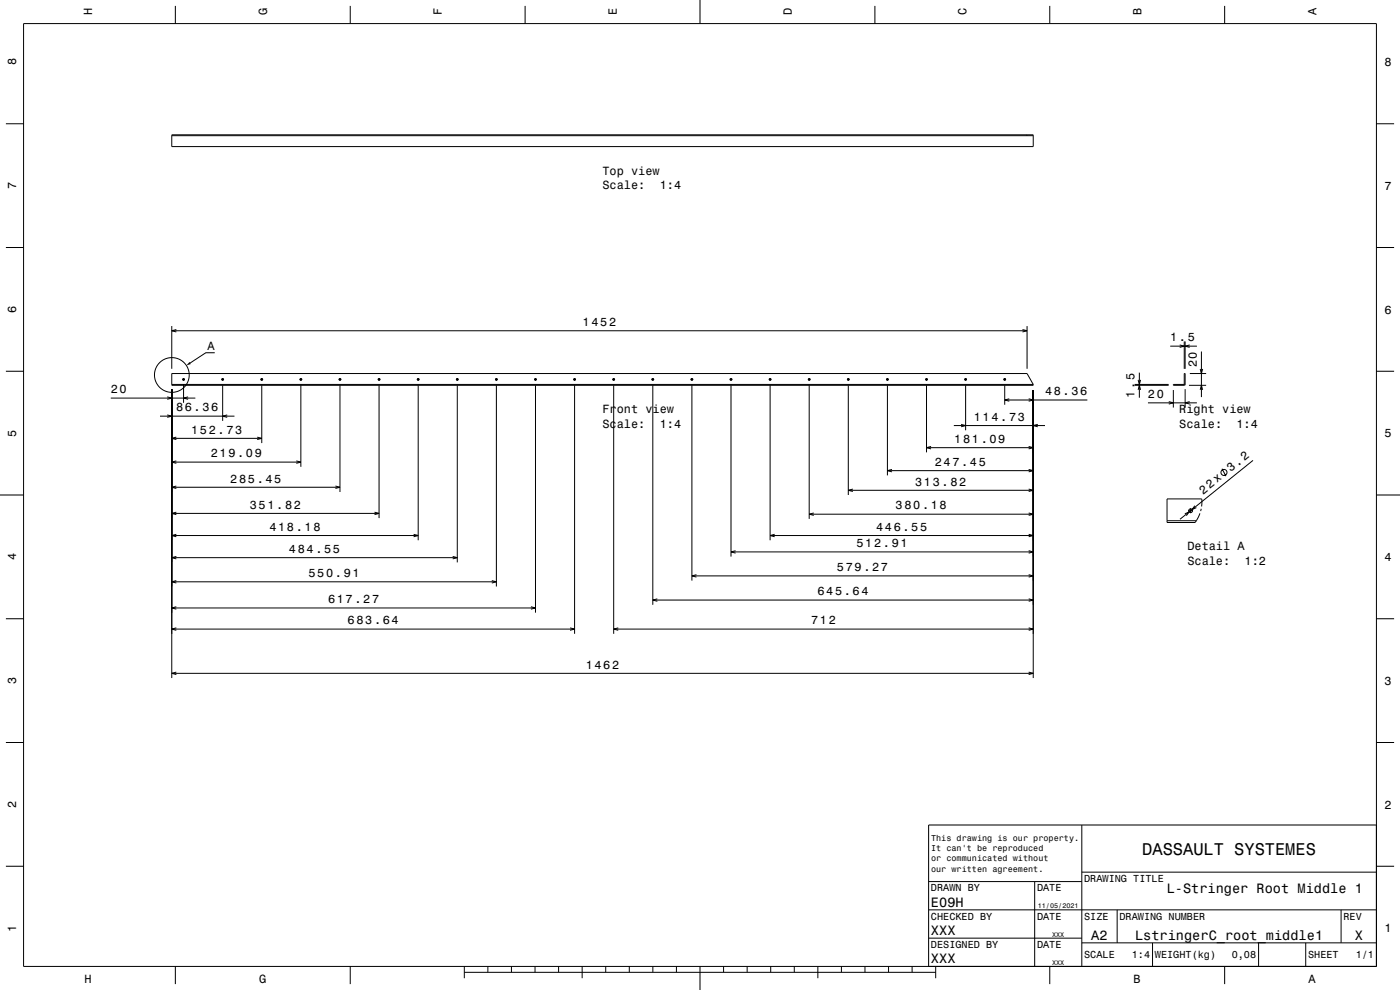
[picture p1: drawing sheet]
<svg xmlns="http://www.w3.org/2000/svg" width="594mm" height="420mm" viewBox="0 0 594 420" stroke-linecap="round" stroke-linejoin="round" font-family="sans-serif">
<g fill="none" stroke="#000" stroke-width=".42">
<path d="M10 10h574v400h-574zM74.4 2.5v7.5M148.6 2.5v7.5M222.8 2.5v7.5M297 0v10M371.2 2.5v7.5M445.4 2.5v7.5M519.6 2.5v7.5M2.5 52.5h7.5M72.9 57.2h365.5v5h-365.5zM72.9 57.6h365.5M435.8 57.2v.4"/>
<path d="M584 52.5h7.5M2.5 105h7.5M584 105h7.5M72.9 138.3v18.2M74.8 139.8l-1.9 .5 1.9 .5M433.8 139.8l2 .5-2 .5M435.8 138.3v18.2M2.5 157.5h7.5M72.9 158.5h362.9l2.6 5h-365.5zM72.9 140.3h362.9M91.1 149.6h-3.8l-6.6 4.4M483.4 158.1v10.6"/>
<path d="M496.5 146.9h11.3M500.5 146.3l2 .6-2 .5M502.5 144.9v11.6M502.8 144.9v11.6M504.8 146.3l-2 .6 2 .5M504.8 158.5h6.9M509.2 156.5l.5 2 .6-2M509.7 149.1v19.4M584 157.5h7.5M47 168.9h35.9M67.9 176.5h31.6M71 168.4l1.9 .5-1.9 .5"/>
<path d="M71 176l1.9 .5-1.9 .6M72.9 165.1v122.6M72.9 163.1h365.5M77.4 161h1M77.9 160.4v1.1M77.9 163v7.9M79.8 168.4l-1.9 .5 1.9 .5M94 161h1M94.5 160.4v1.1M94.5 163.5v15M96.4 176l-1.9 .5 1.9 .6M110.5 161h1.1"/>
<path d="M111.1 160.4v1.1M111.1 163.5v24.5M127.1 161h1.1M127.7 160.4v1.1M127.7 163.5v34.5M143.7 161h1.1M144.2 160.4v1.1M144.2 163.5v45.2M160.3 161h1.1M160.8 160.4v1.1M160.8 163.5v56.3M176.9 161h1"/>
<path d="M177.4 160.4v1.1M177.4 163.5v65.7M193.5 161h1M194 160.4v1.1M194 163.5v75.1M210.1 161h1M210.6 160.4v1.1M210.6 163.5v85.3M226.7 161h1M227.2 160.4v1.1M227.2 163.5v96.4M243.3 161h1"/>
<path d="M243.8 160.4v1.1M243.8 163.5v105.4M259.9 161h1M260.4 160.4v1.1M260.4 163.5v105.4M276.5 161h1M277 160.4v1.1M277 163.5v93.1M293 161h1.1M293.6 160.4v1.1M293.6 163.5v82.8M309.6 161h1.1"/>
<path d="M310.2 160.4v1.1M310.2 163.5v72.6M326.2 161h1.1M326.7 160.4v1.1M326.7 163.5v65.7M342.8 161h1.1M343.3 160.4v1.1M343.3 163.5v56.6M359.4 161h1M359.9 160.4v1.1M359.9 163.5v46.5M376 161h1"/>
<path d="M376.5 160.4v1.1M376.5 163.5v38.2M392.6 161h1M393.1 160.4v1.1M393.1 163.5v28.4M409.2 161h1M409.7 160.4v1.1M409.7 163.5v19M425.8 161h1M426.3 160.4v1.1M426.3 163.5v8.2M426.3 169.7h35.1"/>
<path d="M428.2 169.2l-1.9 .5 1.9 .5M436.4 169.2l2 .5-2 .5M438.4 165.5v122.2M481.4 163.5h14.4M481.4 163.1h14.4M482.9 165.4l.5-1.9 .5 1.9M482.9 161.2l.5 1.9 .5-1.9M487.1 170.9h20.7M495.9 170.4l1.9 .5-1.9 .5M497.8 163.1h5l-.3 .4h-4.7zM497.8 165.5v7.4M502.5 163.1v-4.6h.3v4.6"/>
<path d="M502.8 165.1v7.8M504.5 163.5h7.2M504.8 170.4l-2 .5 2 .5M509.2 165.4l.5-1.9 .6 1.9M72.9 186h38.2M72.9 196h54.8M74.8 185.5l-1.9 .5 1.9 .5M74.8 195.5l-1.9 .5 1.9 .6M109.1 185.5l2 .5-2 .5M125.7 195.5l2 .5-2 .6M376.5 199.7h61.9M378.4 199.2l-1.9 .5 1.9 .5"/>
<path d="M393.1 189.9h45.3M395 189.4l-1.9 .5 1.9 .5M404.7 180.5h38.7M407.8 180l1.9 .5-1.9 .6M436.4 189.4l2 .5-2 .5M436.4 199.2l2 .5-2 .5M440.3 180l-1.9 .5 1.9 .6M518.5 198.9l1.6 3.1M531.6 195.3l-31 25M0 210h10M72.9 206.7h71.3M72.9 217.8h87.9"/>
<path d="M74.8 206.2l-1.9 .5 1.9 .5M74.8 217.3l-1.9 .5 1.9 .5M142.3 206.2l1.9 .5-1.9 .5M158.9 217.3l1.9 .5-1.9 .5M343.3 218.1h95.1M345.3 217.6l-2 .5 2 .6M359.9 208h78.5M361.9 207.5l-2 .5 2 .5M436.4 207.5l2 .5-2 .5M436.4 217.6l2 .5-2 .6M502.7 218l1.8-.8-1.1 1.6M504.1 216.7h2.1"/>
<path d="M505.2 215.6v2.1M507 214.5l-1.2 1.7 1.8-.8M509.1 217.8l-1.5 3.1M509.7 215.9l-.3 .9M509.8 214.9l.1-3.2h-14.7v10h11.9l.5-.8M584 210h10M72.9 227.2h104.5M72.9 236.6h121.1M74.8 226.7l-1.9 .5 1.9 .5M74.8 236.1l-1.9 .5 1.9 .5M175.5 226.7l1.9 .5-1.9 .5M192.1 236.1l1.9 .5-1.9 .5"/>
<path d="M310.2 234.1h128.2M312.1 233.6l-1.9 .5 1.9 .6M326.7 227.2h111.7M328.7 226.7l-2 .5 2 .5M436.4 226.7l2 .5-2 .5M436.4 233.6l2 .5-2 .6M495.2 220.9h12.4M72.9 246.8h137.7M72.9 257.9h154.3M74.8 246.3l-1.9 .5 1.9 .5M74.8 257.4l-1.9 .5 1.9 .5M208.7 246.3l1.9 .5-1.9 .5"/>
<path d="M225.3 257.4l1.9 .5-1.9 .5M277 254.6h161.4M278.9 254.1l-1.9 .5 1.9 .5M293.6 244.3h144.8M295.5 243.8l-1.9 .5 1.9 .5M436.4 243.8l2 .5-2 .5M436.4 254.1l2 .5-2 .5M2.5 262.5h7.5M72.9 266.9h170.9M74.8 266.4l-1.9 .5 1.9 .5M241.9 266.4l1.9 .5-1.9 .5M260.4 266.9h178"/>
<path d="M262.3 266.4l-1.9 .5 1.9 .5M436.4 266.4l2 .5-2 .5M584 262.5h7.5M72.9 285.7h365.5M74.8 285.1l-1.9 .6 1.9 .5M436.4 285.1l2 .6-2 .5M2.5 315h7.5M584 315h7.5M459 350v60M584 350h-190v60M2.5 367.5h7.5M394 374h65"/>
<path d="M439 374v36M459 370h125M584 367.5h7.5M394 398h65M394 386h190M474 386v14M569 386v14M74.4 410v7.5M148.6 410v7.5M197 412.5h200M197 410v5M207 410v2.5"/>
<path d="M217 410v2.5M227 410v2.5M237 410v2.5M247 410v5M257 410v2.5M267 410v2.5M277 410v2.5M287 410v2.5M297 410v10M307 410v2.5M317 410v2.5M327 410v2.5"/>
<path d="M337 410v2.5M347 410v5M357 410v2.5M367 410v2.5M377 410v2.5M387 410v2.5M397 410v5M445.4 410v7.5M459 400h125M489 400v10M519.6 410v7.5M534 400v10"/>
<path d="M554 400v10"/>
<circle cx="72.9" cy="159.1" r="7.4"/>
<circle cx="77.9" cy="161" r=".4"/>
<circle cx="94.5" cy="161" r=".4"/>
<circle cx="111.1" cy="161" r=".4"/>
<circle cx="127.7" cy="161" r=".4"/>
<circle cx="144.2" cy="161" r=".4"/>
<circle cx="160.8" cy="161" r=".4"/>
<circle cx="177.4" cy="161" r=".4"/>
<circle cx="194" cy="161" r=".4"/>
<circle cx="210.6" cy="161" r=".4"/>
<circle cx="227.2" cy="161" r=".4"/>
<circle cx="243.8" cy="161" r=".4"/>
<circle cx="260.4" cy="161" r=".4"/>
<circle cx="277" cy="161" r=".4"/>
<circle cx="293.6" cy="161" r=".4"/>
<circle cx="310.2" cy="161" r=".4"/>
<circle cx="326.7" cy="161" r=".4"/>
<circle cx="343.3" cy="161" r=".4"/>
<circle cx="359.9" cy="161" r=".4"/>
<circle cx="376.5" cy="161" r=".4"/>
<circle cx="393.1" cy="161" r=".4"/>
<circle cx="409.7" cy="161" r=".4"/>
<circle cx="426.3" cy="161" r=".4"/>
<circle cx="505.2" cy="216.7" r=".8"/>
<circle cx="519.3" cy="200.4" r="1.28"/>
</g>
<path d="M80.4 153.6l.6 .8-1.9 .7z" fill-rule="evenodd" fill="#000"/>
<text font-size="7.2" x="484.6" y="362.6">DASSAULT SYSTEMES</text>
<g font-size="5.8">
<text x="495" y="378.6">L-Stringer Root Middle 1</text>
<text x="395" y="384.6">E09H</text>
<text x="395" y="396.6">XXX</text>
<text x="463" y="398.6">A2</text>
<text x="481.6" y="398.6">LstringerC_root_middle1</text>
<text x="574.8" y="398.6">X</text>
<text x="395" y="408.6">XXX</text>
</g>
<g font-size="5.1">
<text x="522.2" y="200.4" transform="rotate(-39 522.2 200.4)">3.2</text>
<text x="510.5" y="209.8" transform="rotate(-39 510.5 209.8)">22x</text>
</g>
<g font-size="5">
<text x="39.1" y="6.5" transform="rotate(-90 39.1 6.5)">H</text>
<text x="113.3" y="6.5" transform="rotate(-90 113.3 6.5)">G</text>
<text x="187.5" y="6.5" transform="rotate(-90 187.5 6.5)">F</text>
<text x="261.7" y="6.5" transform="rotate(-90 261.7 6.5)">E</text>
<text x="335.9" y="6.5" transform="rotate(-90 335.9 6.5)">D</text>
<text x="410.1" y="6.5" transform="rotate(-90 410.1 6.5)">C</text>
<text x="484.3" y="6.5" transform="rotate(-90 484.3 6.5)">B</text>
<text x="558.5" y="6.5" transform="rotate(-90 558.5 6.5)">A</text>
<text x="6.8" y="27.8" transform="rotate(-90 6.8 27.8)">8</text>
<text x="587.5" y="28.1">8</text>
<text x="255.6" y="74">Top view</text>
<text x="6.8" y="80.3" transform="rotate(-90 6.8 80.3)">7</text>
<text x="255.6" y="80.1">Scale:</text>
<text x="279.9" y="80.1">1:4</text>
<text x="587.5" y="80.6">7</text>
<text x="6.8" y="132.8" transform="rotate(-90 6.8 132.8)">6</text>
<text x="587.5" y="133.1">6</text>
<text x="247.2" y="138.3">1452</text>
<text x="88.1" y="148.5">A</text>
<text x="496.5" y="144.9">1.5</text>
<text x="507.7" y="155.9" transform="rotate(-90 507.7 155.9)">20</text>
<text x="47" y="166.9">20</text>
<text x="443.4" y="167.7">48.36</text>
<text x="481.4" y="168.7" transform="rotate(-90 481.4 168.7)">1.5</text>
<text x="487.1" y="168.9">20</text>
<text x="74.7" y="174.5">86.36</text>
<text x="255.6" y="175.3">Front view</text>
<text x="413.2" y="178.5">114.73</text>
<text x="500.3" y="175.3">Right view</text>
<text x="6.8" y="185.3" transform="rotate(-90 6.8 185.3)">5</text>
<text x="81.1" y="184">152.73</text>
<text x="255.6" y="181.4">Scale:</text>
<text x="279.9" y="181.4">1:4</text>
<text x="500.3" y="181.4">Scale:</text>
<text x="524.6" y="181.4">1:4</text>
<text x="587.5" y="185.6">5</text>
<text x="404.9" y="187.9">181.09</text>
<text x="89.4" y="194">219.09</text>
<text x="396.6" y="197.7">247.45</text>
<text x="97.7" y="204.7">285.45</text>
<text x="388.3" y="206">313.82</text>
<text x="106" y="215.8">351.82</text>
<text x="380" y="216.1">380.18</text>
<text x="114.3" y="225.2">418.18</text>
<text x="371.7" y="225.2">446.55</text>
<text x="363.4" y="232.1">512.91</text>
<text x="503.8" y="233.5">Detail A</text>
<text x="6.8" y="237.8" transform="rotate(-90 6.8 237.8)">4</text>
<text x="122.6" y="234.6">484.55</text>
<text x="503.8" y="239.6">Scale:</text>
<text x="528.1" y="239.6">1:2</text>
<text x="587.5" y="238.1">4</text>
<text x="130.9" y="244.8">550.91</text>
<text x="355.1" y="242.3">579.27</text>
<text x="139.2" y="255.9">617.27</text>
<text x="346.8" y="252.6">645.64</text>
<text x="147.5" y="264.9">683.64</text>
<text x="344.1" y="264.9">712</text>
<text x="248.5" y="283.7">1462</text>
<text x="6.8" y="290.3" transform="rotate(-90 6.8 290.3)">3</text>
<text x="587.5" y="290.6">3</text>
<text x="6.8" y="342.8" transform="rotate(-90 6.8 342.8)">2</text>
<text x="587.5" y="343.1">2</text>
<text x="6.8" y="395.3" transform="rotate(-90 6.8 395.3)">1</text>
<text x="587.5" y="395.6">1</text>
<text x="35.8" y="416.8">H</text>
<text x="110" y="416.8">G</text>
<text x="481" y="416.8">B</text>
<text x="555.2" y="416.8">A</text>
</g>
<g font-size="4.3">
<text x="460" y="374.2">DRAWING TITLE</text>
<text x="395" y="378.2">DRAWN BY</text>
<text x="440" y="378.2">DATE</text>
<text x="395" y="390.2">CHECKED BY</text>
<text x="440" y="390.2">DATE</text>
<text x="460" y="390.2">SIZE</text>
<text x="475" y="390.2">DRAWING NUMBER</text>
<text x="570" y="390.2">REV</text>
<text x="395" y="402.2">DESIGNED BY</text>
<text x="440" y="402.2">DATE</text>
<text x="460" y="406.6">SCALE</text>
<text x="480.2" y="406.6">1:4</text>
<text x="490" y="406.6">WEIGHT(kg)</text>
<text x="522.6" y="406.6">0,08</text>
<text x="555" y="406.6">SHEET</text>
<text x="575.2" y="406.6">1/1</text>
</g>
<g font-size="3.6">
<text x="395.1" y="356.8">This drawing is our property.</text>
<text x="395.1" y="361.2">It can't be reproduced</text>
<text x="395.1" y="365.5">or communicated without</text>
<text x="395.1" y="369.8">our written agreement.</text>
</g>
<g font-size="2.9">
<text x="440.3" y="385.3">11/05/2021</text>
<text x="446.4" y="397.3">XXX</text>
<text x="446.4" y="409.3">XXX</text>
</g>
</svg>
